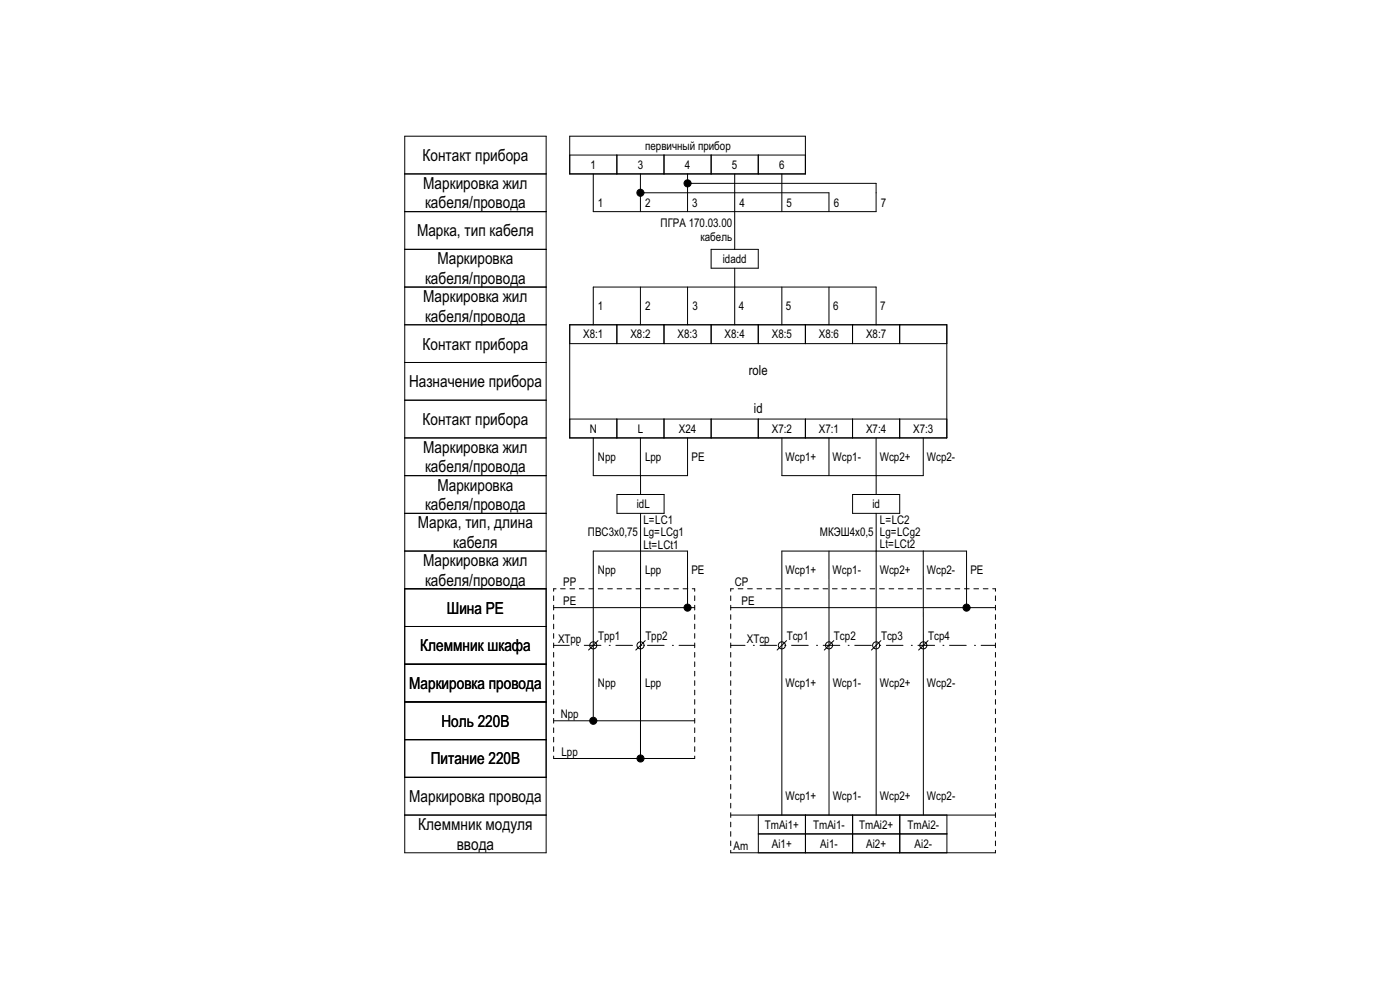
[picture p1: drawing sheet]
<svg xmlns="http://www.w3.org/2000/svg" width="297mm" height="210mm" viewBox="0 0 297 210" stroke-linecap="round" stroke-linejoin="round" font-family="sans-serif">
<!-- layer: cp_names -->
<path d="M85.9 124.9h30v56h-30zM85.9 132.9h30M85.9 156.9h30M85.9 148.9h30M85.9 140.9h30M85.9 172.9h30M85.9 164.9h30" fill="none" stroke="#000" stroke-width=".21"/>
<!-- layer: id_names -->
<g fill="none" stroke="#000" stroke-width=".21">
<path d="M85.9 28.9h30v136h-30zM85.9 36.9h30M85.9 52.9h30M85.9 44.9h30M85.9 76.9h30M85.9 68.9h30M85.9 60.9h30M85.9 92.9h30M85.9 84.9h30M85.9 116.9h30M85.9 108.9h30M85.9 100.9h30"/>
<path d="M85.9 124.9h30M85.9 132.9h30M85.9 156.9h30M85.9 148.9h30M85.9 140.9h30"/>
</g>
<!-- layer: id_static -->
<g fill="none" stroke="#000" stroke-width=".21">
<path d="M120.9 88.9h30v4h-30zM125.9 92.9v8h20v-8M130.9 88.9v4M135.9 92.9v12M140.9 88.9v4M130.9 104.9h10v4h-10zM135.9 108.9v51.2M117.5 136.9h3.3M117.5 128.9h29.9M117.5 126.4v1M117.5 128.4v1M117.5 130.4v1"/>
<path d="M117.5 132.4v1M117.5 134.4v1M117.5 136.4v1M117.5 138.4v1M118 124.9h-.5v.5M118.9 124.9h1M120.9 124.9h1M122.5 136.9h.1M122.9 124.9h1M123.9 136.9h3.6M124.9 124.9h1M126.9 135.9l-2 2"/>
<path d="M126.9 124.9h1M128.9 124.9h1M129.2 136.9h.1M130.7 136.9h3.5M130.9 124.9h1M132.9 124.9h1M134.9 124.9h1M135.9 136.9h.1M136.9 135.9l-2 2M136.9 124.9h1M137.4 136.9h3.5M138.9 124.9h1"/>
<path d="M140.9 124.9h1M142.6 136.9h.1M142.9 124.9h1M144.1 136.9h3.3M144.9 124.9h1M145.9 128.1v-11.2h-20v35.2M146.9 124.9h.5v.5M147.4 126.4v1M147.4 128.4v1M147.4 130.4v1M147.4 132.4v1M147.4 134.4v1"/>
<path d="M147.4 136.4v1M147.4 138.4v1M117.5 152.9h29.9M117.5 140.4v1M117.5 142.4v1M117.5 144.4v1M117.5 146.4v1M117.5 148.4v1M117.5 150.4v1M117.5 152.4v1M117.5 154.4v1M117.5 156.4v1"/>
<path d="M117.5 158.4v1M147.4 140.4v1M147.4 142.4v1M147.4 144.4v1M147.4 146.4v1M147.4 148.4v1M147.4 150.4v1M147.4 152.4v1M147.4 154.4v1M147.4 156.4v1M147.4 158.4v1M117.5 160.4v.5h29.9v-.5"/>
<circle cx="125.9" cy="136.9" r=".75"/>
<circle cx="135.9" cy="136.9" r=".75"/>
<circle cx="145.9" cy="128.9" r=".75"/>
<circle cx="125.9" cy="152.9" r=".75"/>
<circle cx="135.9" cy="160.9" r=".75"/>
</g>
<!-- layer: id_static_ai -->
<g fill="none" stroke="#000" stroke-width=".21">
<path d="M120.9 28.9h50v8h-50zM120.9 32.9h50M125.9 36.9v8h60v-6h-39.3M130.9 32.9v4M135.9 36.9v8M140.9 32.9v4M145.9 36.9v8M150.9 32.9v4M155.9 36.9v16M160.9 32.9v4M165.9 36.9v8M136.6 40.9h39.3v4"/>
<path d="M150.9 52.9h10v4h-10zM155.9 56.9v12M120.9 68.9h80v24h-80zM120.9 72.9h80M125.9 68.9v-8h60v8M130.9 68.9v4M135.9 60.9v8M140.9 68.9v4M145.9 60.9v8M150.9 68.9v4M160.9 68.9v4M165.9 60.9v8"/>
<path d="M170.9 68.9v4M175.9 60.9v8M180.9 68.9v4M190.9 68.9v4M160.9 88.9v4M165.9 92.9v8h30v-8M170.9 88.9v4M175.9 92.9v8M180.9 88.9v4M185.9 92.9v8M190.9 88.9v4M200.9 88.9h-50v4"/>
<path d="M180.9 104.9h10v4h-10zM185.9 108.9v8M185.9 100.9v4"/>
<circle cx="145.9" cy="38.9" r=".75"/>
<circle cx="135.9" cy="40.9" r=".75"/>
</g>
<!-- layer: cp_static_ai -->
<g fill="none" stroke="#000" stroke-width=".21">
<path d="M175.9 116.9v56M185.9 116.9v56M195.9 116.9v56M155 136.9h3.1M155 128.9h56.2M155 126.4v1M155 128.4v1M155 130.4v1M155 132.4v1M155 134.4v1M155 136.4v1M155 138.4v1"/>
<path d="M155.6 124.9h-.6v.5M156.6 124.9h1M158.6 124.9h1M159.8 136.9h.1M160.6 124.9h1M161.2 136.9h3.6M162.6 124.9h1M164.6 124.9h1M166.5 136.9h.1M166.6 124.9h1M166.9 135.9l-2 2M167.9 136.9h3.6"/>
<path d="M168.6 124.9h1M170.6 124.9h1M172.6 124.9h1M173.2 136.9h.1M174.6 124.9h1M174.6 136.9h3.6M176.6 124.9h1M176.9 135.9l-2 2M178.6 124.9h1M179.9 136.9h.1M180.6 124.9h1M181.3 136.9h3.6"/>
<path d="M182.6 124.9h1M184.6 124.9h1M186.6 124.9h1M186.6 136.9h.1M186.9 135.9l-2 2M188 136.9h3.6M188.6 124.9h1M190.6 124.9h1M192.6 124.9h1M193.3 136.9h.1M194.6 124.9h1M194.7 136.9h3.6"/>
<path d="M196.6 124.9h1M196.9 135.9l-2 2M198.6 124.9h1M200 136.9h.1M200.6 124.9h1M201.4 136.9h3.6M202.6 124.9h1M204.6 124.9h1M205 128.1v-11.2h-39.1v56M206.6 124.9h1M206.7 136.9h.1M208.1 136.9h3.1"/>
<path d="M208.6 124.9h1M210.6 124.9h.6v.5M211.2 126.4v1M211.2 128.4v1M211.2 130.4v1M211.2 132.4v1M211.2 134.4v1M211.2 136.4v1M211.2 138.4v1M155 140.4v1M155 142.4v1M155 144.4v1"/>
<path d="M155 146.4v1M155 148.4v1M155 150.4v1M155 152.4v1M155 154.4v1M155 156.4v1M155 158.4v1M211.2 140.4v1M211.2 142.4v1M211.2 144.4v1M211.2 146.4v1M211.2 148.4v1"/>
<path d="M211.2 150.4v1M211.2 152.4v1M211.2 154.4v1M211.2 156.4v1M211.2 158.4v1M155 172.9h56.2M155 160.4v1M155 162.4v1M155 164.4v1M155 166.4v1M155 168.4v1M155 170.4v1"/>
<path d="M155 172.4v1M155 174.4v1M155 176.4v1M155 178.4v1M160.9 176.9h40M160.9 172.9v8M170.9 172.9v8M180.9 172.9v8M190.9 172.9v8M200.9 172.9v8M211.2 160.4v1M211.2 162.4v1"/>
<path d="M211.2 164.4v1M211.2 166.4v1M211.2 168.4v1M211.2 170.4v1M211.2 172.4v1M211.2 174.4v1M211.2 176.4v1M211.2 178.4v1M155 180.4v.5h56.2v-.5"/>
<circle cx="165.9" cy="136.9" r=".75"/>
<circle cx="175.9" cy="136.9" r=".75"/>
<circle cx="185.9" cy="136.9" r=".75"/>
<circle cx="195.9" cy="136.9" r=".75"/>
<circle cx="205" cy="128.9" r=".75"/>
</g>
<!-- layer: id_static_ai -->
<g fill="#000">
<circle cx="145.9" cy="38.9" r=".75"/>
<circle cx="135.9" cy="40.9" r=".75"/>
</g>
<!-- layer: cp_static_ai -->
<circle cx="205" cy="128.9" r=".75" fill="#000"/>
<!-- layer: id_static -->
<g fill="#000">
<circle cx="145.9" cy="128.9" r=".75"/>
<circle cx="125.9" cy="152.9" r=".75"/>
<circle cx="135.9" cy="160.9" r=".75"/>
</g>
<g font-size="3.5">
<text x="89.6" y="34.1">Контакт прибора</text>
<text x="89.8" y="40.1">Маркировка жил</text>
<text x="90.2" y="44.2">кабеля/провода</text>
<text x="88.5" y="50.1">Марка, тип кабеля</text>
<text x="92.8" y="56.1">Маркировка</text>
<text x="89.8" y="64.1">Маркировка жил</text>
<text x="90.2" y="60.2">кабеля/провода</text>
<text x="90.2" y="68.2">кабеля/провода</text>
<text x="89.6" y="74.1">Контакт прибора</text>
<text x="86.8" y="82.1">Назначение прибора</text>
<text x="89.6" y="90.1">Контакт прибора</text>
<text x="89.8" y="96.1">Маркировка жил</text>
<text x="90.2" y="100.2">кабеля/провода</text>
<text x="92.8" y="104.1">Маркировка</text>
<text x="88.7" y="112.1">Марка, тип, длина</text>
<text x="90.2" y="108.2">кабеля/провода</text>
<text x="96.2" y="116.2">кабеля</text>
<text x="89.8" y="120.1">Маркировка жил</text>
<text x="90.2" y="124.2">кабеля/провода</text>
<text x="94.8" y="130.1">Шина PE</text>
<text x="89.1" y="138.1">Клеммник шкафа</text>
<text x="86.8" y="146.1">Маркировка провода</text>
<text x="93.7" y="154.1">Ноль 220В</text>
<text x="91.4" y="162.1">Питание 220В</text>
<text x="86.8" y="170.1">Маркировка провода</text>
<text x="88.7" y="176.1">Клеммник модуля</text>
<text x="96.9" y="180.2">ввода</text>
</g>
<g font-size="2.9">
<text x="158.9" y="79.6">role</text>
<text x="159.9" y="87.6">id</text>
</g>
<g font-size="2.5">
<text x="125.3" y="35.8">1</text>
<text x="135.3" y="35.8">3</text>
<text x="136.9" y="31.8">первичный прибор</text>
<text x="145.3" y="35.8">4</text>
<text x="155.3" y="35.8">5</text>
<text x="165.3" y="35.8">6</text>
<text x="126.9" y="43.9">1</text>
<text x="136.9" y="43.9">2</text>
<text x="146.9" y="43.9">3</text>
<text x="156.9" y="43.9">4</text>
<text x="166.9" y="43.9">5</text>
<text x="176.9" y="43.9">6</text>
<text x="186.9" y="43.9">7</text>
<text x="140.1" y="48.2">ПГРА 170.03.00</text>
<text x="148.6" y="51.1">кабель</text>
<text x="153.3" y="55.8">idadd</text>
<text x="126.9" y="65.8">1</text>
<text x="136.9" y="65.8">2</text>
<text x="146.9" y="65.8">3</text>
<text x="156.7" y="65.8">4</text>
<text x="166.7" y="65.8">5</text>
<text x="176.7" y="65.8">6</text>
<text x="186.7" y="65.8">7</text>
<text x="123.7" y="71.8">X8:1</text>
<text x="133.7" y="71.8">X8:2</text>
<text x="143.7" y="71.8">X8:3</text>
<text x="153.7" y="71.8">X8:4</text>
<text x="163.7" y="71.8">X8:5</text>
<text x="173.7" y="71.8">X8:6</text>
<text x="183.7" y="71.8">X8:7</text>
<text x="125.1" y="91.8">N</text>
<text x="135.3" y="91.8">L</text>
<text x="144" y="91.8">X24</text>
<text x="163.7" y="91.8">X7:2</text>
<text x="173.7" y="91.8">X7:1</text>
<text x="183.7" y="91.8">X7:4</text>
<text x="193.7" y="91.8">X7:3</text>
<text x="126.9" y="97.8">Npp</text>
<text x="136.9" y="97.8">Lpp</text>
<text x="146.7" y="97.8">PE</text>
<text x="166.6" y="97.8">Wcp1+</text>
<text x="176.6" y="97.8">Wcp1-</text>
<text x="186.6" y="97.8">Wcp2+</text>
<text x="196.6" y="97.8">Wcp2-</text>
<text x="135.1" y="107.8">idL</text>
<text x="185.1" y="107.8">id</text>
<text x="124.7" y="113.7">ПВС3х0,75</text>
<text x="136.5" y="111.2">L=LC1</text>
<text x="136.5" y="113.7">Lg=LCg1</text>
<text x="173.9" y="113.6">МКЭШ4х0,5</text>
<text x="186.7" y="111.1">L=LC2</text>
<text x="186.7" y="113.7">Lg=LCg2</text>
<text x="136.5" y="116.4">Lt=LCt1</text>
<text x="186.7" y="116.3">Lt=LCt2</text>
<text x="119.5" y="124.3">PP</text>
<text x="126.9" y="121.8">Npp</text>
<text x="136.9" y="121.8">Lpp</text>
<text x="146.7" y="121.8">PE</text>
<text x="155.9" y="124.3">CP</text>
<text x="166.6" y="121.7">Wcp1+</text>
<text x="176.6" y="121.7">Wcp1-</text>
<text x="186.6" y="121.7">Wcp2+</text>
<text x="196.6" y="121.7">Wcp2-</text>
<text x="205.9" y="121.8">PE</text>
<text x="119.5" y="128.3">PE</text>
<text x="157.3" y="128.3">PE</text>
<text x="118.4" y="136.3">XTpp</text>
<text x="126.9" y="135.8">Tpp1</text>
<text x="136.9" y="135.8">Tpp2</text>
<text x="158.4" y="136.3">XTcp</text>
<text x="166.9" y="135.8">Tcp1</text>
<text x="176.9" y="135.8">Tcp2</text>
<text x="186.9" y="135.8">Tcp3</text>
<text x="196.9" y="135.8">Tcp4</text>
<text x="126.9" y="145.8">Npp</text>
<text x="136.9" y="145.8">Lpp</text>
<text x="166.7" y="145.8">Wcp1+</text>
<text x="176.7" y="145.8">Wcp1-</text>
<text x="186.7" y="145.8">Wcp2+</text>
<text x="196.6" y="145.8">Wcp2-</text>
<text x="119" y="152.3">Npp</text>
<text x="119.1" y="160.3">Lpp</text>
<text x="166.7" y="169.7">Wcp1+</text>
<text x="176.7" y="169.7">Wcp1-</text>
<text x="186.7" y="169.7">Wcp2+</text>
<text x="196.6" y="169.7">Wcp2-</text>
<text x="162.3" y="175.8">TmAi1+</text>
<text x="163.8" y="179.8">Ai1+</text>
<text x="172.5" y="175.8">TmAi1-</text>
<text x="174" y="179.8">Ai1-</text>
<text x="182.3" y="175.8">TmAi2+</text>
<text x="183.8" y="179.8">Ai2+</text>
<text x="192.5" y="175.8">TmAi2-</text>
<text x="194" y="179.8">Ai2-</text>
<text x="155.6" y="180.3">Am</text>
</g>
</svg>
